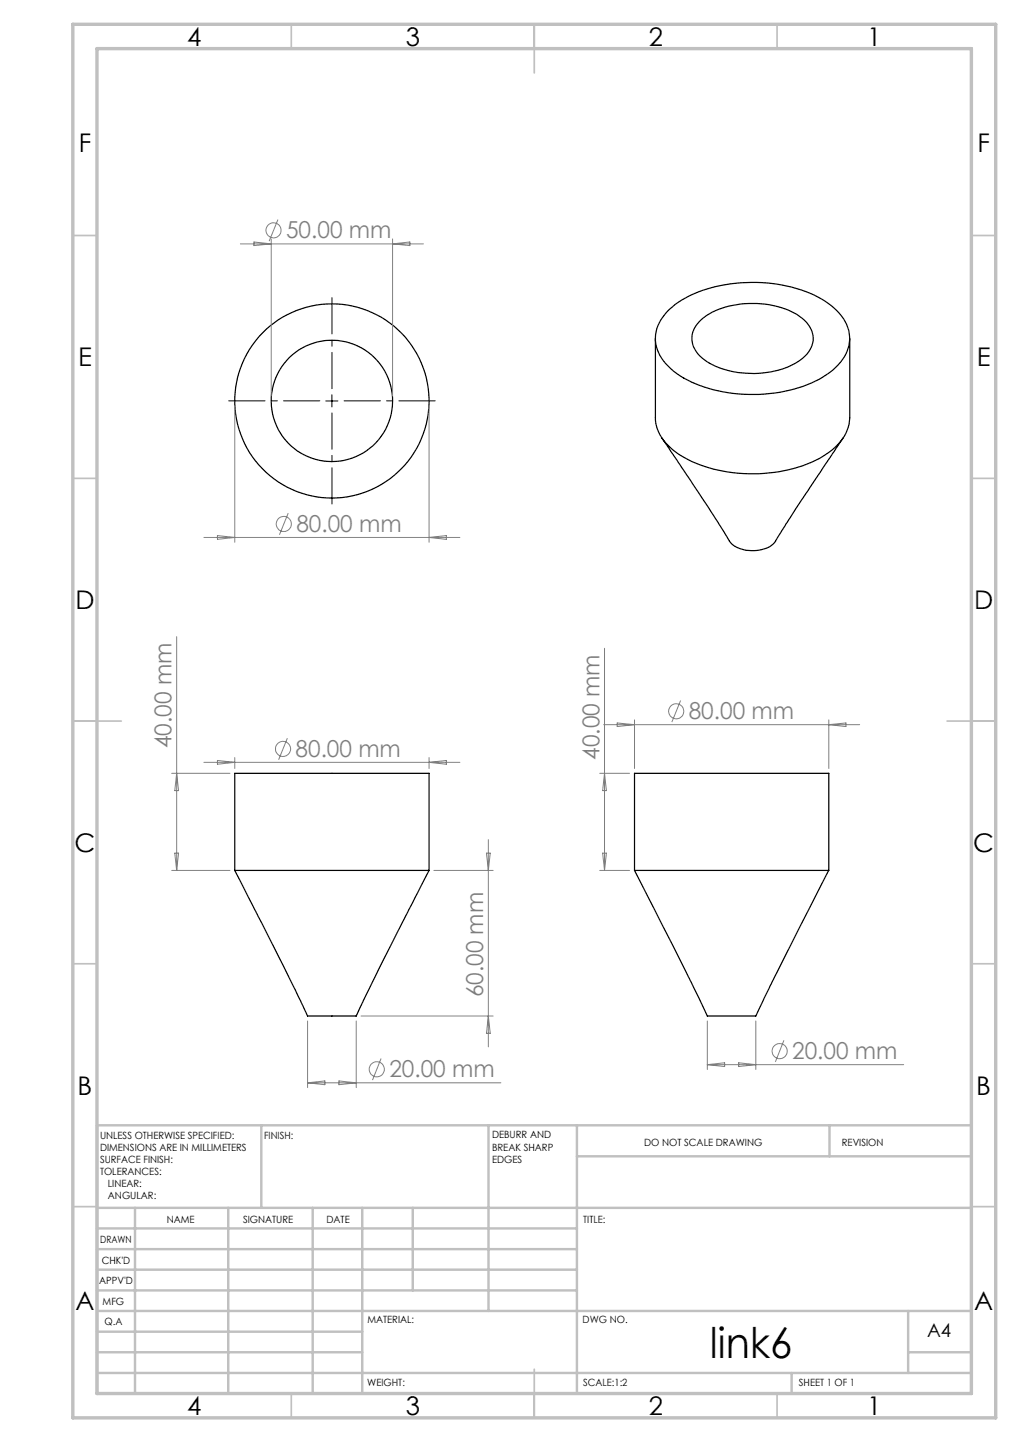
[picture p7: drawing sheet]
<svg xmlns="http://www.w3.org/2000/svg" width="210mm" height="297mm" viewBox="0 0 210 297" stroke-linecap="round" stroke-linejoin="round" font-family="sans-serif">
<g fill="none" stroke="#000" stroke-width=".25">
<path d="M134.9 69.7v16.3a8.7 8.7 0 0 0 3.8 6.8 28 28 0 0 0 19.7 4.6 23.7 23.7 0 0 0 13.6-5.4 8.3 8.3 0 0 0 2.9-6v-16.3M137.8 63.7a24.7 24.7 0 0 1 15.8-5.5 27.7 27.7 0 0 1 16.9 4.3 8.7 8.7 0 0 1 4.3 8.6 10.7 10.7 0 0 1-5.4 6.5 30.9 30.9 0 0 1-21.5 2.9 20.3 20.3 0 0 1-10.8-5.6 7.5 7.5 0 0 1 .2-10.7zM144 66.2a15.6 15.6 0 0 1 11-3.7 16.2 16.2 0 0 1 10.6 3.4 4.9 4.9 0 0 1-.4 7.9 18.2 18.2 0 0 1-14.1 2.8 12.4 12.4 0 0 1-7.8-4.2 4.6 4.6 0 0 1 .7-6.2zM136.3 90.2l9.5 14.2 3.4 5.3a5.6 5.6 0 0 0 3 3.3 7.5 7.5 0 0 0 7-1l5.8-8.9 8.6-12.9M48.3 179.3l10 19.6 5 10.4h10l4.7-9.7 10.3-20.3M48.3 179.3h40M48.3 179.3v-20h40v20M130.6 179.3l10.2 19.9 4.8 10.1h10l3.9-8 11.1-22M130.6 179.3h40M130.6 179.3v-20h40v20"/>
<circle cx="68.3" cy="82.6" r="20"/>
<circle cx="68.3" cy="82.6" r="12.5"/>
</g>
<g fill="none" stroke="#808080" stroke-width=".21">
<path d="M49.5 50.2h37.7M52.3 49.8l3.5 .4-3.5 .4zM55.8 49.2v32.4M57.2 45.2l-1.8 4.5M80.8 49.2v32.4M80.8 50.2l3.6-.4v.8zM48.3 83.6v28.1M88.3 83.6v28.1M42 110.7h52.7M44.8 110.3l3.5 .4-3.5 .4zM59.3 105.7l-1.8 4.4M88.3 110.7l3.6-.4v.8z"/>
<path d="M36.4 131.1v48.2M124.5 133.5v45.8M35.3 159.3h12M36.4 159.3l.4 3.5h-.8zM42 157h52.7M44.8 156.6l3.5 .4-3.5 .4zM48.3 156v2.3M59.2 152l-1.8 4.5M88.3 156v2.3M88.3 157l3.6-.4v.8zM123.5 159.3h6.1M124.3 149.3h52.7"/>
<path d="M124.5 159.3l.3 3.5h-.7zM127.1 148.9l3.5 .4-3.5 .3zM130.6 148.3v10M140.1 144.3l-1.8 4.4M170.6 148.3v10M170.6 149.3l3.6-.4v.7zM35.3 179.3h12M36 175.7h.8l-.4 3.6zM89.3 179.3h12.2M100.2 175.7h.7l-.4 3.6zM100.5 172.9v42.7M123.5 179.3h6.1"/>
<path d="M124.1 175.7h.7l-.3 3.6zM63.3 210.3v13.7M73.3 210.3v13.7M74.3 209.3h27.2M78.5 218l-1.8 4.5M100.5 209.3l.4 3.5h-.7zM145.6 210.3v10M145.6 219.3h40.5M145.6 219.3l3.6-.4v.8zM152.1 218.9l3.5 .4-3.5 .4zM155.6 210.3v10M161.4 214.3l-1.8 4.4"/>
<path d="M63.3 223h39.8M63.3 223l3.6-.4v.8zM69.8 222.6l3.5 .4-3.5 .4z"/>
<circle cx="56.3" cy="47.4" r="1.54"/>
<circle cx="58.4" cy="107.9" r="1.56"/>
<circle cx="58.3" cy="154.3" r="1.55"/>
<circle cx="139.2" cy="146.5" r="1.55"/>
<circle cx="160.5" cy="216.5" r="1.55"/>
<circle cx="77.6" cy="220.2" r="1.55"/>
</g>
<path d="M65.8 82.6h-18.7M68.3 80.1v-18.8M68.3 85.1v18.7M70.8 82.6h18.8" fill="none" stroke="#000" stroke-width=".21" stroke-dasharray="15.2 1.3 1.3 1.3" stroke-dashoffset="7.8"/>
<path d="M67.1 82.6h2.5M68.3 81.3v2.5" fill="none" stroke="#000" stroke-width=".21"/>
<g fill="none" stroke="#c0c0c0" stroke-width=".35">
<path d="M60 5v5M110 5v10M160 5v5M15 48.5h5M200 48.5h5M15 98.5h5M200 98.5h5M15 148.5h10M195 148.5h10M15 198.5h5M200 198.5h5M15 248.5h5"/>
<path d="M200 248.5h5M60 287v5M110 282v10M160 287v5"/>
</g>
<g fill="none" stroke="#c0c0c0" stroke-width=".5">
<path d="M53.8 231.8v17M100.6 231.8v38.2M118.8 231.8v55.2M118.8 238.2h81.2M170.8 231.8v6.4M200 231.8h-180v55.2M20 248.8h180M20 257.3h98.8M20 253h98.8M27.8 248.8v38.2M47 248.8v38.2M64.4 248.8v38.2"/>
<path d="M74.6 248.8v38.2M85 248.8v17M20 265.8h98.8M20 261.5h98.8M20 278.5h54.6M20 274.3h54.6M20 270h180M187 278.5h13M187 270v12.8M20 282.8h180M163 282.8v4.2"/>
</g>
<path d="M15 5h190v287h-190zM20 10h180v277h-180z" fill="none" stroke="#c0c0c0" stroke-width=".7"/>
<text font-size="8.7" x="146.2" y="279.6">link6</text>
<g font-size="5.3">
<text x="38.5" y="9.4">4</text>
<text x="83.5" y="9.4">3</text>
<text x="133.6" y="9.4">2</text>
<text x="178.6" y="9.4">1</text>
<text x="16.2" y="31.2">F</text>
<text x="201.2" y="31.2">F</text>
<text x="16.1" y="75.5">E</text>
<text x="201.1" y="75.5">E</text>
<text x="15.5" y="125.5">D</text>
<text x="200.5" y="125.5">D</text>
<text x="15.4" y="175.5">C</text>
<text x="200.4" y="175.5">C</text>
<text x="16" y="225.5">B</text>
<text x="201" y="225.5">B</text>
<text x="15.5" y="269.7">A</text>
<text x="200.5" y="269.7">A</text>
<text x="38.5" y="291.4">4</text>
<text x="83.5" y="291.4">3</text>
<text x="133.6" y="291.4">2</text>
<text x="178.6" y="291.4">1</text>
</g>
<g font-size="4.8" fill="#808080">
<text x="58.9" y="49.1">50.00 mm</text>
<text x="61" y="109.6">80.00 mm</text>
<text x="141.8" y="148.1">80.00 mm</text>
<text x="35.3" y="154.1" transform="rotate(-90 35.3 154.1)">40.00 mm</text>
<text x="60.9" y="155.9">80.00 mm</text>
<text x="123.4" y="156.5" transform="rotate(-90 123.4 156.5)">40.00 mm</text>
<text x="99.5" y="205.4" transform="rotate(-90 99.5 205.4)">60.00 mm</text>
<text x="80.2" y="221.9">20.00 mm</text>
<text x="163.1" y="218.1">20.00 mm</text>
</g>
<text font-size="3.9" x="190.9" y="275.5">A4</text>
<g font-size="2.1">
<text x="20.6" y="234.6">UNLESS OTHERWISE SPECIFIED:</text>
<text x="20.6" y="237.1">DIMENSIONS ARE IN MILLIMETERS</text>
<text x="20.6" y="239.5">SURFACE FINISH:</text>
<text x="54.4" y="234.5">FINISH:</text>
<text x="101.3" y="234.5">DEBURR AND</text>
<text x="101.3" y="237">BREAK SHARP</text>
<text x="101.3" y="239.5">EDGES</text>
<text x="132.6" y="235.9">DO NOT SCALE DRAWING</text>
<text x="173.3" y="236.1">REVISION</text>
<text x="20.6" y="242">TOLERANCES:</text>
<text x="22.2" y="244.5">LINEAR:</text>
<text x="22.2" y="247">ANGULAR:</text>
<text x="34.3" y="252">NAME</text>
<text x="50" y="251.9">SIGNATURE</text>
<text x="67.2" y="251.9">DATE</text>
<text x="120.1" y="251.9">TITLE:</text>
<text x="20.6" y="256.1">DRAWN</text>
<text x="20.9" y="260.3">CHK'D</text>
<text x="20.4" y="264.4">APPV'D</text>
<text x="21.1" y="268.8">MFG</text>
<text x="21.5" y="273">Q.A</text>
<text x="75.6" y="272.5">MATERIAL:</text>
<text x="120" y="272.5">DWG NO.</text>
<text x="75.6" y="285.5">WEIGHT:</text>
<text x="120.1" y="285.6">SCALE:1:2</text>
<text x="164.5" y="285.6">SHEET 1 OF 1</text>
</g>
</svg>
